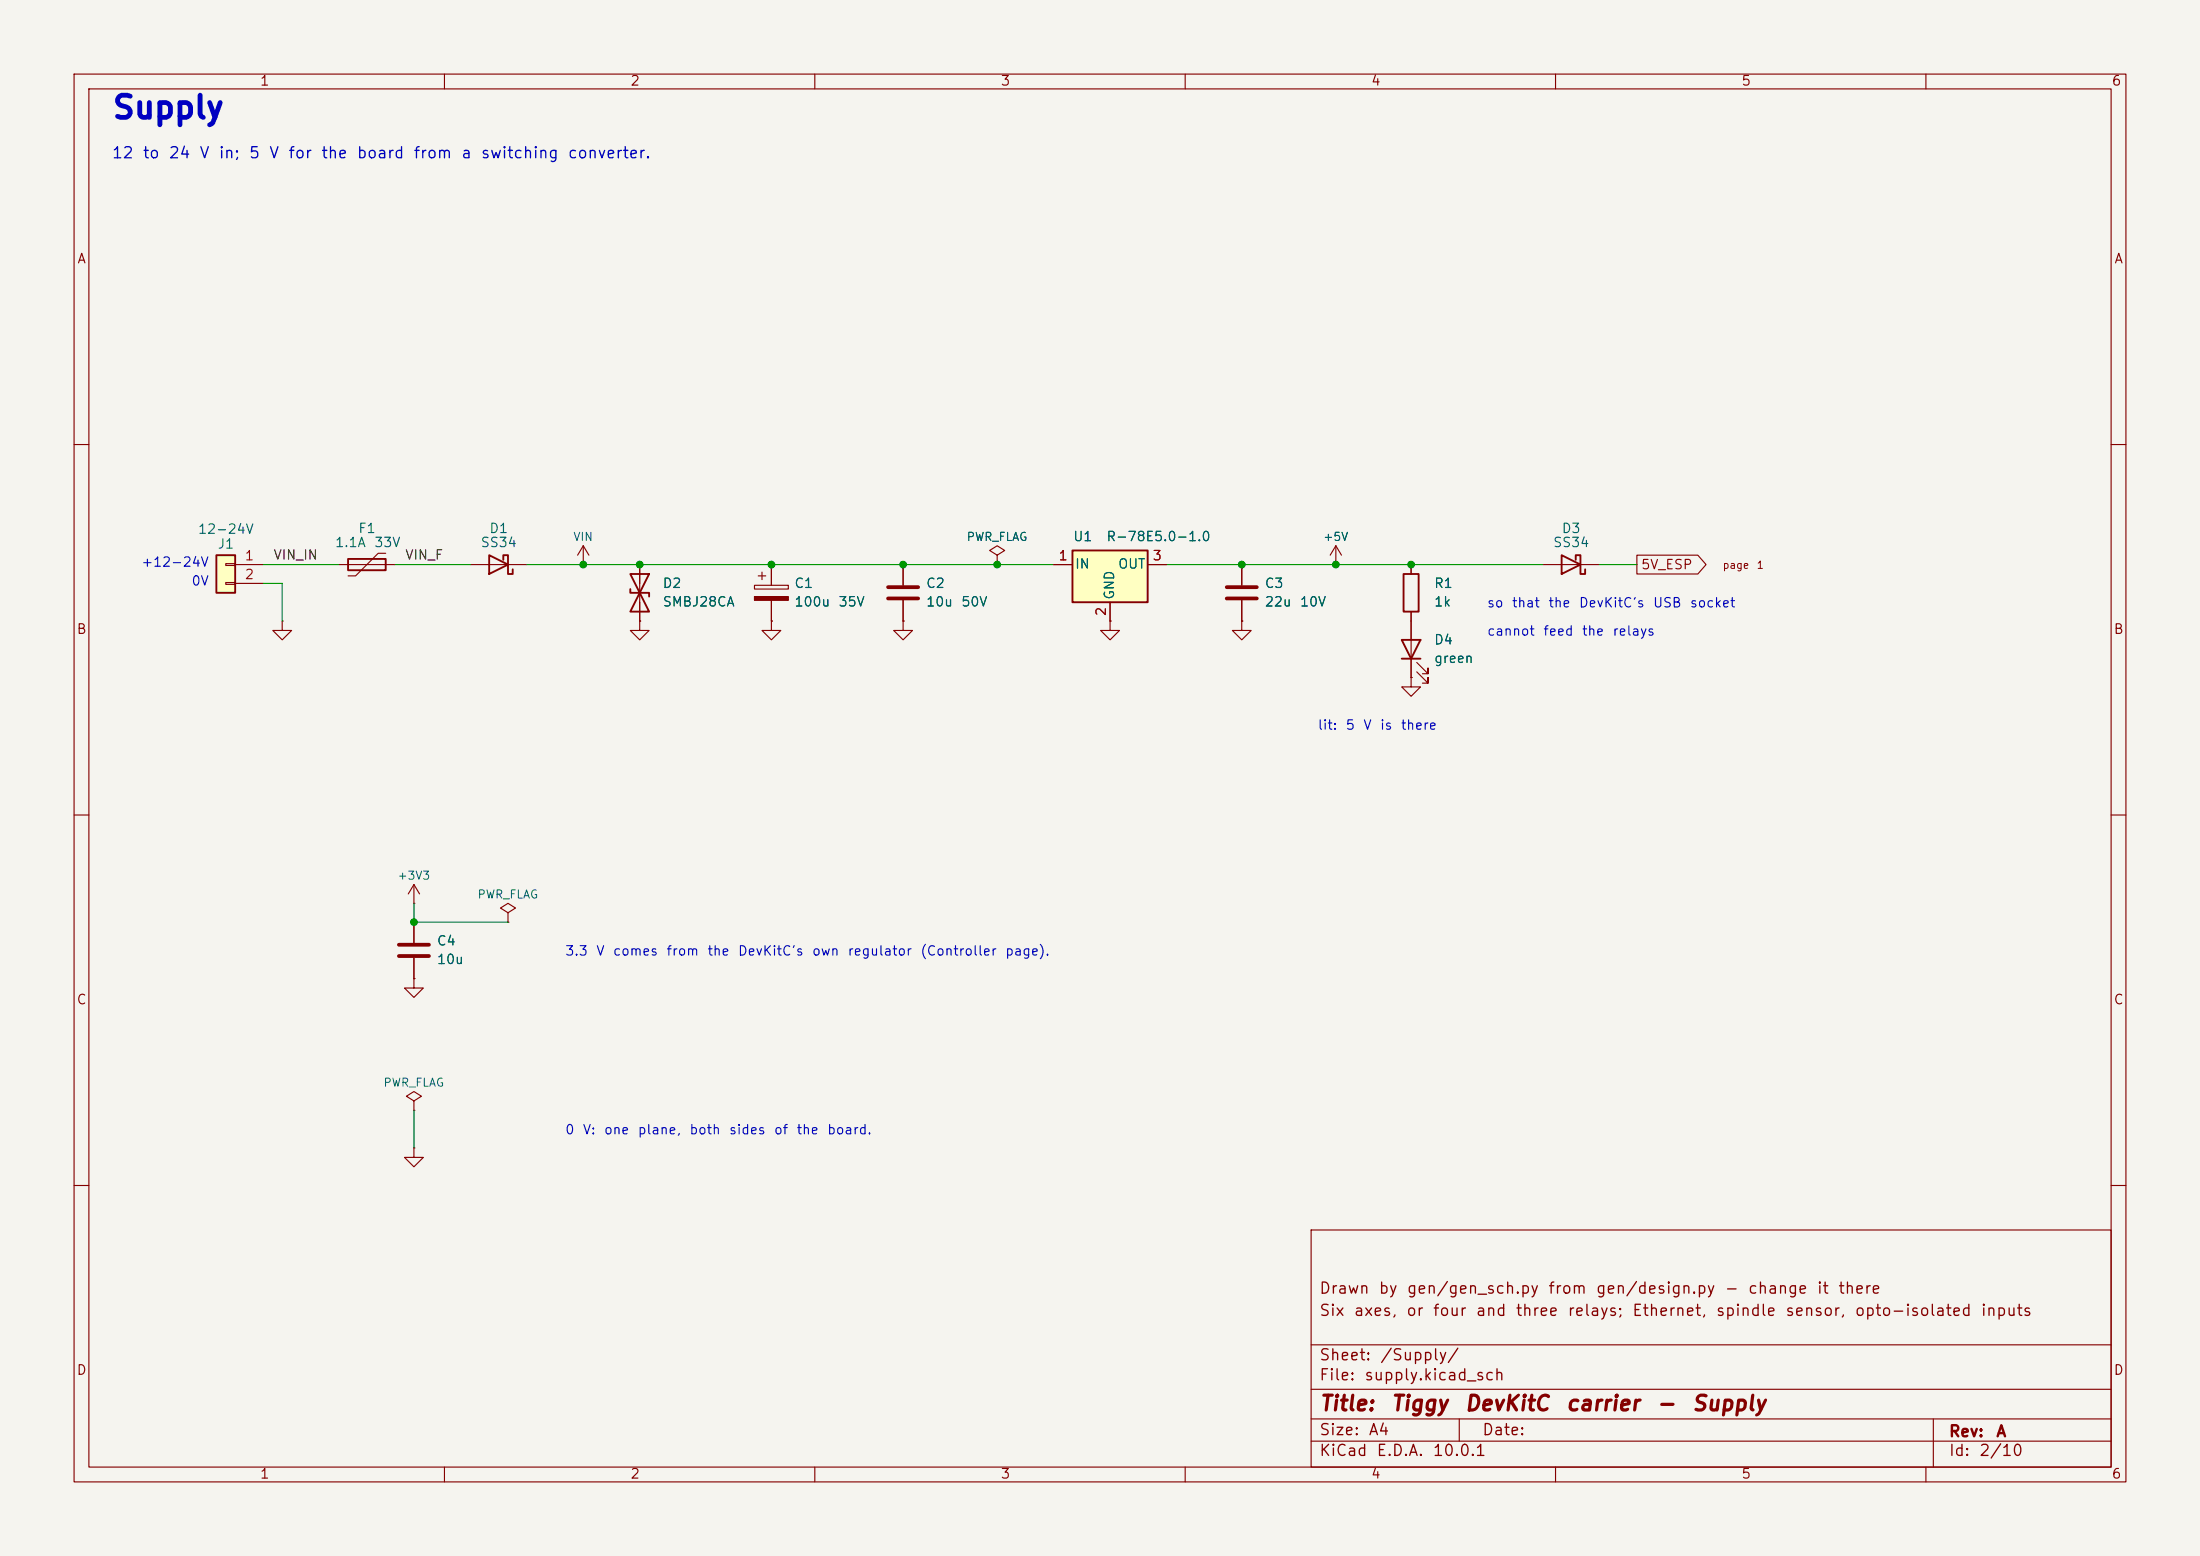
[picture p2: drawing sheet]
(kicad_sch
 (version 20260306)
 (generator "eeschema")
 (generator_version "10.0")
 (paper "A4")
 (title_block
  (title "Tiggy DevKitC carrier - Supply")
  (rev "A")
  (comment 1 "Six axes, or four and three relays; Ethernet, spindle sensor, opto-isolated inputs")
  (comment 2 "Drawn by gen/gen_sch.py from gen/design.py - change it there"))
 (lib_symbols
  (symbol "Connector_Generic:Conn_01x02"
   (pin_names (offset 1.016) (hide yes)) (exclude_from_sim no) (in_bom yes) (on_board yes)
   (in_pos_files yes)
   (duplicate_pin_numbers_are_jumpers no)
   (property "Reference" "J" (at 0 2.54 0) (show_name no) (do_not_autoplace no) (effects (font (size 1.27 1.27))))
   (property "Value" "Conn_01x02" (at 0 -5.08 0) (show_name no) (do_not_autoplace no) (effects (font (size 1.27 1.27))))
   (property "Footprint" "" (at 0 0 0) (show_name no) (do_not_autoplace no) (hide yes) (effects (font (size 1.27 1.27))))
   (property "Datasheet" "" (at 0 0 0) (show_name no) (do_not_autoplace no) (hide yes) (effects (font (size 1.27 1.27))))
   (property "Description" "Generic connector, single row, 01x02, script generated (kicad-library-utils/schlib/autogen/connector/)" (at 0 0 0) (show_name no) (do_not_autoplace no) (hide yes) (effects (font (size 1.27 1.27))))
   (symbol "Conn_01x02_1_1"
    (rectangle (start -1.27 1.27) (end 1.27 -3.81) (stroke (width 0.254) (type default)) (fill (type background)))
    (rectangle (start -1.27 0.127) (end 0 -0.127) (stroke (width 0.1524) (type default)) (fill (type none)))
    (rectangle (start -1.27 -2.413) (end 0 -2.667) (stroke (width 0.1524) (type default)) (fill (type none)))
    (pin passive line (at -5.08 0 0) (length 3.81) (name "Pin_1" (effects (font (size 1.27 1.27)))) (number "1" (effects (font (size 1.27 1.27)))))
    (pin passive line (at -5.08 -2.54 0) (length 3.81) (name "Pin_2" (effects (font (size 1.27 1.27)))) (number "2" (effects (font (size 1.27 1.27))))))
   (embedded_fonts no))
  (symbol "Converter_DCDC:R-78E5.0-1.0"
   (pin_names (offset 0.254)) (exclude_from_sim no) (in_bom yes) (on_board yes)
   (in_pos_files yes)
   (duplicate_pin_numbers_are_jumpers no)
   (property "Reference" "U" (at -3.81 3.175 0) (show_name no) (do_not_autoplace no) (effects (font (size 1.27 1.27))))
   (property "Value" "R-78E5.0-1.0" (at 0 3.175 0) (show_name no) (do_not_autoplace no) (effects (font (size 1.27 1.27)) (justify left)))
   (property "Footprint" "Converter_DCDC:Converter_DCDC_RECOM_R-78E-0.5_THT" (at 1.27 -6.35 0) (show_name no) (do_not_autoplace no) (hide yes) (effects (font (size 1.27 1.27) (italic yes)) (justify left)))
   (property "Datasheet" "https://www.recom-power.com/pdf/Innoline/R-78Exx-1.0.pdf" (at 0 0 0) (show_name no) (do_not_autoplace no) (hide yes) (effects (font (size 1.27 1.27))))
   (property "Description" "1A Step-Down DC/DC-Regulator, 7-28V input, 5V fixed Output Voltage, LM78xx replacement, -40°C to +85°C, SIP3" (at 0 0 0) (show_name no) (do_not_autoplace no) (hide yes) (effects (font (size 1.27 1.27))))
   (symbol "R-78E5.0-1.0_0_1"
    (rectangle (start -5.08 1.905) (end 5.08 -5.08) (stroke (width 0.254) (type default)) (fill (type background))))
   (symbol "R-78E5.0-1.0_1_1"
    (pin power_in line (at -7.62 0 0) (length 2.54) (name "IN" (effects (font (size 1.27 1.27)))) (number "1" (effects (font (size 1.27 1.27)))))
    (pin power_in line (at 0 -7.62 90) (length 2.54) (name "GND" (effects (font (size 1.27 1.27)))) (number "2" (effects (font (size 1.27 1.27)))))
    (pin power_out line (at 7.62 0 180) (length 2.54) (name "OUT" (effects (font (size 1.27 1.27)))) (number "3" (effects (font (size 1.27 1.27))))))
   (embedded_fonts no))
  (symbol "Device:C"
   (pin_numbers (hide yes))
   (pin_names (offset 0.254)) (exclude_from_sim no) (in_bom yes) (on_board yes)
   (in_pos_files yes)
   (duplicate_pin_numbers_are_jumpers no)
   (property "Reference" "C" (at 0.635 2.54 0) (show_name no) (do_not_autoplace no) (effects (font (size 1.27 1.27)) (justify left)))
   (property "Value" "C" (at 0.635 -2.54 0) (show_name no) (do_not_autoplace no) (effects (font (size 1.27 1.27)) (justify left)))
   (property "Footprint" "" (at 0.9652 -3.81 0) (show_name no) (do_not_autoplace no) (hide yes) (effects (font (size 1.27 1.27))))
   (property "Datasheet" "" (at 0 0 0) (show_name no) (do_not_autoplace no) (hide yes) (effects (font (size 1.27 1.27))))
   (property "Description" "Unpolarized capacitor" (at 0 0 0) (show_name no) (do_not_autoplace no) (hide yes) (effects (font (size 1.27 1.27))))
   (symbol "C_0_1"
    (polyline (pts (xy -2.032 0.762) (xy 2.032 0.762)) (stroke (width 0.508) (type default)) (fill (type none)))
    (polyline (pts (xy -2.032 -0.762) (xy 2.032 -0.762)) (stroke (width 0.508) (type default)) (fill (type none))))
   (symbol "C_1_1"
    (pin passive line (at 0 3.81 270) (length 2.794) (name "" (effects (font (size 1.27 1.27)))) (number "1" (effects (font (size 1.27 1.27)))))
    (pin passive line (at 0 -3.81 90) (length 2.794) (name "" (effects (font (size 1.27 1.27)))) (number "2" (effects (font (size 1.27 1.27))))))
   (embedded_fonts no))
  (symbol "Device:C_Polarized"
   (pin_numbers (hide yes))
   (pin_names (offset 0.254)) (exclude_from_sim no) (in_bom yes) (on_board yes)
   (in_pos_files yes)
   (duplicate_pin_numbers_are_jumpers no)
   (property "Reference" "C" (at 0.635 2.54 0) (show_name no) (do_not_autoplace no) (effects (font (size 1.27 1.27)) (justify left)))
   (property "Value" "C_Polarized" (at 0.635 -2.54 0) (show_name no) (do_not_autoplace no) (effects (font (size 1.27 1.27)) (justify left)))
   (property "Footprint" "" (at 0.9652 -3.81 0) (show_name no) (do_not_autoplace no) (hide yes) (effects (font (size 1.27 1.27))))
   (property "Datasheet" "" (at 0 0 0) (show_name no) (do_not_autoplace no) (hide yes) (effects (font (size 1.27 1.27))))
   (property "Description" "Polarized capacitor" (at 0 0 0) (show_name no) (do_not_autoplace no) (hide yes) (effects (font (size 1.27 1.27))))
   (symbol "C_Polarized_0_1"
    (rectangle (start -2.286 0.508) (end 2.286 1.016) (stroke (width 0) (type default)) (fill (type none)))
    (polyline (pts (xy -1.778 2.286) (xy -0.762 2.286)) (stroke (width 0) (type default)) (fill (type none)))
    (polyline (pts (xy -1.27 2.794) (xy -1.27 1.778)) (stroke (width 0) (type default)) (fill (type none)))
    (rectangle (start 2.286 -0.508) (end -2.286 -1.016) (stroke (width 0) (type default)) (fill (type outline))))
   (symbol "C_Polarized_1_1"
    (pin passive line (at 0 3.81 270) (length 2.794) (name "" (effects (font (size 1.27 1.27)))) (number "1" (effects (font (size 1.27 1.27)))))
    (pin passive line (at 0 -3.81 90) (length 2.794) (name "" (effects (font (size 1.27 1.27)))) (number "2" (effects (font (size 1.27 1.27))))))
   (embedded_fonts no))
  (symbol "Device:D_TVS"
   (pin_numbers (hide yes))
   (pin_names (offset 1.016) (hide yes)) (exclude_from_sim no) (in_bom yes) (on_board yes)
   (in_pos_files yes)
   (duplicate_pin_numbers_are_jumpers no)
   (property "Reference" "D" (at 0 2.54 0) (show_name no) (do_not_autoplace no) (effects (font (size 1.27 1.27))))
   (property "Value" "D_TVS" (at 0 -2.54 0) (show_name no) (do_not_autoplace no) (effects (font (size 1.27 1.27))))
   (property "Footprint" "" (at 0 0 0) (show_name no) (do_not_autoplace no) (hide yes) (effects (font (size 1.27 1.27))))
   (property "Datasheet" "" (at 0 0 0) (show_name no) (do_not_autoplace no) (hide yes) (effects (font (size 1.27 1.27))))
   (property "Description" "Bidirectional transient-voltage-suppression diode" (at 0 0 0) (show_name no) (do_not_autoplace no) (hide yes) (effects (font (size 1.27 1.27))))
   (symbol "D_TVS_0_1"
    (polyline (pts (xy -2.54 1.27) (xy -2.54 -1.27) (xy 2.54 1.27) (xy 2.54 -1.27) (xy -2.54 1.27)) (stroke (width 0.254) (type default)) (fill (type none)))
    (polyline (pts (xy 0.508 1.27) (xy 0 1.27) (xy 0 -1.27) (xy -0.508 -1.27)) (stroke (width 0.254) (type default)) (fill (type none)))
    (polyline (pts (xy 1.27 0) (xy -1.27 0)) (stroke (width 0) (type default)) (fill (type none))))
   (symbol "D_TVS_1_1"
    (pin passive line (at -3.81 0 0) (length 2.54) (name "A1" (effects (font (size 1.27 1.27)))) (number "1" (effects (font (size 1.27 1.27)))))
    (pin passive line (at 3.81 0 180) (length 2.54) (name "A2" (effects (font (size 1.27 1.27)))) (number "2" (effects (font (size 1.27 1.27))))))
   (embedded_fonts no))
  (symbol "Device:LED"
   (pin_numbers (hide yes))
   (pin_names (offset 1.016) (hide yes)) (exclude_from_sim no) (in_bom yes) (on_board yes)
   (in_pos_files yes)
   (duplicate_pin_numbers_are_jumpers no)
   (property "Reference" "D" (at 0 2.54 0) (show_name no) (do_not_autoplace no) (effects (font (size 1.27 1.27))))
   (property "Value" "LED" (at 0 -2.54 0) (show_name no) (do_not_autoplace no) (effects (font (size 1.27 1.27))))
   (property "Footprint" "" (at 0 0 0) (show_name no) (do_not_autoplace no) (hide yes) (effects (font (size 1.27 1.27))))
   (property "Datasheet" "" (at 0 0 0) (show_name no) (do_not_autoplace no) (hide yes) (effects (font (size 1.27 1.27))))
   (property "Description" "Light emitting diode" (at 0 0 0) (show_name no) (do_not_autoplace no) (hide yes) (effects (font (size 1.27 1.27))))
   (property "Sim.Pins" "1=K 2=A" (at 0 0 0) (show_name no) (do_not_autoplace no) (hide yes) (effects (font (size 1.27 1.27))))
   (symbol "LED_0_1"
    (polyline (pts (xy -3.048 -0.762) (xy -4.572 -2.286) (xy -3.81 -2.286) (xy -4.572 -2.286) (xy -4.572 -1.524)) (stroke (width 0) (type default)) (fill (type none)))
    (polyline (pts (xy -1.778 -0.762) (xy -3.302 -2.286) (xy -2.54 -2.286) (xy -3.302 -2.286) (xy -3.302 -1.524)) (stroke (width 0) (type default)) (fill (type none)))
    (polyline (pts (xy -1.27 0) (xy 1.27 0)) (stroke (width 0) (type default)) (fill (type none)))
    (polyline (pts (xy -1.27 -1.27) (xy -1.27 1.27)) (stroke (width 0.254) (type default)) (fill (type none)))
    (polyline (pts (xy 1.27 -1.27) (xy 1.27 1.27) (xy -1.27 0) (xy 1.27 -1.27)) (stroke (width 0.254) (type default)) (fill (type none))))
   (symbol "LED_1_1"
    (pin passive line (at -3.81 0 0) (length 2.54) (name "K" (effects (font (size 1.27 1.27)))) (number "1" (effects (font (size 1.27 1.27)))))
    (pin passive line (at 3.81 0 180) (length 2.54) (name "A" (effects (font (size 1.27 1.27)))) (number "2" (effects (font (size 1.27 1.27))))))
   (embedded_fonts no))
  (symbol "Device:Polyfuse"
   (pin_numbers (hide yes))
   (pin_names (offset 0)) (exclude_from_sim no) (in_bom yes) (on_board yes)
   (in_pos_files yes)
   (duplicate_pin_numbers_are_jumpers no)
   (property "Reference" "F" (at -2.54 0 90) (show_name no) (do_not_autoplace no) (effects (font (size 1.27 1.27))))
   (property "Value" "Polyfuse" (at 2.54 0 90) (show_name no) (do_not_autoplace no) (effects (font (size 1.27 1.27))))
   (property "Footprint" "" (at 1.27 -5.08 0) (show_name no) (do_not_autoplace no) (hide yes) (effects (font (size 1.27 1.27)) (justify left)))
   (property "Datasheet" "" (at 0 0 0) (show_name no) (do_not_autoplace no) (hide yes) (effects (font (size 1.27 1.27))))
   (property "Description" "Resettable fuse, polymeric positive temperature coefficient" (at 0 0 0) (show_name no) (do_not_autoplace no) (hide yes) (effects (font (size 1.27 1.27))))
   (symbol "Polyfuse_0_1"
    (polyline (pts (xy -1.524 2.54) (xy -1.524 1.524) (xy 1.524 -1.524) (xy 1.524 -2.54)) (stroke (width 0) (type default)) (fill (type none)))
    (rectangle (start -0.762 2.54) (end 0.762 -2.54) (stroke (width 0.254) (type default)) (fill (type none)))
    (polyline (pts (xy 0 2.54) (xy 0 -2.54)) (stroke (width 0) (type default)) (fill (type none))))
   (symbol "Polyfuse_1_1"
    (pin passive line (at 0 3.81 270) (length 1.27) (name "" (effects (font (size 1.27 1.27)))) (number "1" (effects (font (size 1.27 1.27)))))
    (pin passive line (at 0 -3.81 90) (length 1.27) (name "" (effects (font (size 1.27 1.27)))) (number "2" (effects (font (size 1.27 1.27))))))
   (embedded_fonts no))
  (symbol "Device:R"
   (pin_numbers (hide yes))
   (pin_names (offset 0)) (exclude_from_sim no) (in_bom yes) (on_board yes)
   (in_pos_files yes)
   (duplicate_pin_numbers_are_jumpers no)
   (property "Reference" "R" (at 2.032 0 90) (show_name no) (do_not_autoplace no) (effects (font (size 1.27 1.27))))
   (property "Value" "R" (at 0 0 90) (show_name no) (do_not_autoplace no) (effects (font (size 1.27 1.27))))
   (property "Footprint" "" (at -1.778 0 90) (show_name no) (do_not_autoplace no) (hide yes) (effects (font (size 1.27 1.27))))
   (property "Datasheet" "" (at 0 0 0) (show_name no) (do_not_autoplace no) (hide yes) (effects (font (size 1.27 1.27))))
   (property "Description" "Resistor" (at 0 0 0) (show_name no) (do_not_autoplace no) (hide yes) (effects (font (size 1.27 1.27))))
   (symbol "R_0_1"
    (rectangle (start -1.016 -2.54) (end 1.016 2.54) (stroke (width 0.254) (type default)) (fill (type none))))
   (symbol "R_1_1"
    (pin passive line (at 0 3.81 270) (length 1.27) (name "" (effects (font (size 1.27 1.27)))) (number "1" (effects (font (size 1.27 1.27)))))
    (pin passive line (at 0 -3.81 90) (length 1.27) (name "" (effects (font (size 1.27 1.27)))) (number "2" (effects (font (size 1.27 1.27))))))
   (embedded_fonts no))
  (symbol "Diode:SS34"
   (pin_numbers (hide yes))
   (pin_names (offset 1.016) (hide yes)) (exclude_from_sim no) (in_bom yes) (on_board yes)
   (in_pos_files yes)
   (duplicate_pin_numbers_are_jumpers no)
   (property "Reference" "D" (at 0 2.54 0) (show_name no) (do_not_autoplace no) (effects (font (size 1.27 1.27))))
   (property "Value" "SS34" (at 0 -2.54 0) (show_name no) (do_not_autoplace no) (effects (font (size 1.27 1.27))))
   (property "Footprint" "Diode_SMD:D_SMA" (at 0 -4.445 0) (show_name no) (do_not_autoplace no) (hide yes) (effects (font (size 1.27 1.27))))
   (property "Datasheet" "https://www.vishay.com/docs/88751/ss32.pdf" (at 0 0 0) (show_name no) (do_not_autoplace no) (hide yes) (effects (font (size 1.27 1.27))))
   (property "Description" "40V 3A Schottky Diode, SMA" (at 0 0 0) (show_name no) (do_not_autoplace no) (hide yes) (effects (font (size 1.27 1.27))))
   (symbol "SS34_0_1"
    (polyline (pts (xy -1.905 0.635) (xy -1.905 1.27) (xy -1.27 1.27) (xy -1.27 -1.27) (xy -0.635 -1.27) (xy -0.635 -0.635)) (stroke (width 0.254) (type default)) (fill (type none)))
    (polyline (pts (xy 1.27 1.27) (xy 1.27 -1.27) (xy -1.27 0) (xy 1.27 1.27)) (stroke (width 0.254) (type default)) (fill (type none)))
    (polyline (pts (xy 1.27 0) (xy -1.27 0)) (stroke (width 0) (type default)) (fill (type none))))
   (symbol "SS34_1_1"
    (pin passive line (at -3.81 0 0) (length 2.54) (name "K" (effects (font (size 1.27 1.27)))) (number "1" (effects (font (size 1.27 1.27)))))
    (pin passive line (at 3.81 0 180) (length 2.54) (name "A" (effects (font (size 1.27 1.27)))) (number "2" (effects (font (size 1.27 1.27))))))
   (embedded_fonts no))
  (symbol "power:+3V3"
   (power global)
   (pin_numbers (hide yes))
   (pin_names (offset 0) (hide yes)) (exclude_from_sim no) (in_bom yes) (on_board yes)
   (in_pos_files yes)
   (duplicate_pin_numbers_are_jumpers no)
   (property "Reference" "#PWR" (at 0 -3.81 0) (show_name no) (do_not_autoplace no) (hide yes) (effects (font (size 1.27 1.27))))
   (property "Value" "+3V3" (at 0 3.556 0) (show_name no) (do_not_autoplace no) (effects (font (size 1.27 1.27))))
   (property "Footprint" "" (at 0 0 0) (show_name no) (do_not_autoplace no) (hide yes) (effects (font (size 1.27 1.27))))
   (property "Datasheet" "" (at 0 0 0) (show_name no) (do_not_autoplace no) (hide yes) (effects (font (size 1.27 1.27))))
   (property "Description" "Power symbol creates a global label with name \"+3V3\"" (at 0 0 0) (show_name no) (do_not_autoplace no) (hide yes) (effects (font (size 1.27 1.27))))
   (symbol "+3V3_0_1"
    (polyline (pts (xy -0.762 1.27) (xy 0 2.54)) (stroke (width 0) (type default)) (fill (type none)))
    (polyline (pts (xy 0 2.54) (xy 0.762 1.27)) (stroke (width 0) (type default)) (fill (type none)))
    (polyline (pts (xy 0 0) (xy 0 2.54)) (stroke (width 0) (type default)) (fill (type none))))
   (symbol "+3V3_1_1"
    (pin power_in line (at 0 0 90) (length 0) (name "" (effects (font (size 1.27 1.27)))) (number "1" (effects (font (size 1.27 1.27))))))
   (embedded_fonts no))
  (symbol "power:+5V"
   (power global)
   (pin_numbers (hide yes))
   (pin_names (offset 0) (hide yes)) (exclude_from_sim no) (in_bom yes) (on_board yes)
   (in_pos_files yes)
   (duplicate_pin_numbers_are_jumpers no)
   (property "Reference" "#PWR" (at 0 -3.81 0) (show_name no) (do_not_autoplace no) (hide yes) (effects (font (size 1.27 1.27))))
   (property "Value" "+5V" (at 0 3.556 0) (show_name no) (do_not_autoplace no) (effects (font (size 1.27 1.27))))
   (property "Footprint" "" (at 0 0 0) (show_name no) (do_not_autoplace no) (hide yes) (effects (font (size 1.27 1.27))))
   (property "Datasheet" "" (at 0 0 0) (show_name no) (do_not_autoplace no) (hide yes) (effects (font (size 1.27 1.27))))
   (property "Description" "Power symbol creates a global label with name \"+5V\"" (at 0 0 0) (show_name no) (do_not_autoplace no) (hide yes) (effects (font (size 1.27 1.27))))
   (symbol "+5V_0_1"
    (polyline (pts (xy -0.762 1.27) (xy 0 2.54)) (stroke (width 0) (type default)) (fill (type none)))
    (polyline (pts (xy 0 2.54) (xy 0.762 1.27)) (stroke (width 0) (type default)) (fill (type none)))
    (polyline (pts (xy 0 0) (xy 0 2.54)) (stroke (width 0) (type default)) (fill (type none))))
   (symbol "+5V_1_1"
    (pin power_in line (at 0 0 90) (length 0) (name "" (effects (font (size 1.27 1.27)))) (number "1" (effects (font (size 1.27 1.27))))))
   (embedded_fonts no))
  (symbol "power:GND"
   (power global)
   (pin_numbers (hide yes))
   (pin_names (offset 0) (hide yes)) (exclude_from_sim no) (in_bom yes) (on_board yes)
   (in_pos_files yes)
   (duplicate_pin_numbers_are_jumpers no)
   (property "Reference" "#PWR" (at 0 -6.35 0) (show_name no) (do_not_autoplace no) (hide yes) (effects (font (size 1.27 1.27))))
   (property "Value" "GND" (at 0 -3.81 0) (show_name no) (do_not_autoplace no) (effects (font (size 1.27 1.27))))
   (property "Footprint" "" (at 0 0 0) (show_name no) (do_not_autoplace no) (hide yes) (effects (font (size 1.27 1.27))))
   (property "Datasheet" "" (at 0 0 0) (show_name no) (do_not_autoplace no) (hide yes) (effects (font (size 1.27 1.27))))
   (property "Description" "Power symbol creates a global label with name \"GND\" , ground" (at 0 0 0) (show_name no) (do_not_autoplace no) (hide yes) (effects (font (size 1.27 1.27))))
   (symbol "GND_0_1"
    (polyline (pts (xy 0 0) (xy 0 -1.27) (xy 1.27 -1.27) (xy 0 -2.54) (xy -1.27 -1.27) (xy 0 -1.27)) (stroke (width 0) (type default)) (fill (type none))))
   (symbol "GND_1_1"
    (pin power_in line (at 0 0 270) (length 0) (name "" (effects (font (size 1.27 1.27)))) (number "1" (effects (font (size 1.27 1.27))))))
   (embedded_fonts no))
  (symbol "power:PWR_FLAG"
   (power global)
   (pin_numbers (hide yes))
   (pin_names (offset 0) (hide yes)) (exclude_from_sim no) (in_bom yes) (on_board yes)
   (in_pos_files yes)
   (duplicate_pin_numbers_are_jumpers no)
   (property "Reference" "#FLG" (at 0 1.905 0) (show_name no) (do_not_autoplace no) (hide yes) (effects (font (size 1.27 1.27))))
   (property "Value" "PWR_FLAG" (at 0 3.81 0) (show_name no) (do_not_autoplace no) (effects (font (size 1.27 1.27))))
   (property "Footprint" "" (at 0 0 0) (show_name no) (do_not_autoplace no) (hide yes) (effects (font (size 1.27 1.27))))
   (property "Datasheet" "" (at 0 0 0) (show_name no) (do_not_autoplace no) (hide yes) (effects (font (size 1.27 1.27))))
   (property "Description" "Special symbol for telling ERC where power comes from" (at 0 0 0) (show_name no) (do_not_autoplace no) (hide yes) (effects (font (size 1.27 1.27))))
   (symbol "PWR_FLAG_0_0"
    (pin power_out line (at 0 0 90) (length 0) (name "" (effects (font (size 1.27 1.27)))) (number "1" (effects (font (size 1.27 1.27))))))
   (symbol "PWR_FLAG_0_1"
    (polyline (pts (xy 0 0) (xy 0 1.27) (xy -1.016 1.905) (xy 0 2.54) (xy 1.016 1.905) (xy 0 1.27)) (stroke (width 0) (type default)) (fill (type none))))
   (embedded_fonts no))
  (symbol "tiggy:VIN"
   (power global)
   (pin_numbers (hide yes))
   (pin_names (offset 0) (hide yes)) (exclude_from_sim no) (in_bom yes) (on_board yes)
   (in_pos_files yes)
   (duplicate_pin_numbers_are_jumpers no)
   (property "Reference" "#PWR" (at 0 -3.81 0) (show_name no) (do_not_autoplace no) (hide yes) (effects (font (size 1.27 1.27))))
   (property "Value" "VIN" (at 0 3.556 0) (show_name no) (do_not_autoplace no) (effects (font (size 1.27 1.27))))
   (property "Footprint" "" (at 0 0 0) (show_name no) (do_not_autoplace no) (hide yes) (effects (font (size 1.27 1.27))))
   (property "Datasheet" "" (at 0 0 0) (show_name no) (do_not_autoplace no) (hide yes) (effects (font (size 1.27 1.27))))
   (property "Description" "Supply symbol: joins everything on the net VIN" (at 0 0 0) (show_name no) (do_not_autoplace no) (hide yes) (effects (font (size 1.27 1.27))))
   (symbol "VIN_0_1"
    (polyline (pts (xy -0.762 1.27) (xy 0 2.54)) (stroke (width 0) (type default)) (fill (type none)))
    (polyline (pts (xy 0 2.54) (xy 0.762 1.27)) (stroke (width 0) (type default)) (fill (type none)))
    (polyline (pts (xy 0 0) (xy 0 2.54)) (stroke (width 0) (type default)) (fill (type none))))
   (symbol "VIN_1_1"
    (pin power_in line (at 0 0 90) (length 0) (name "" (effects (font (size 1.27 1.27)))) (number "1" (effects (font (size 1.27 1.27))))))
   (embedded_fonts no)))
 (symbol
  (lib_id "Connector_Generic:Conn_01x02")
  (at 30.48 76.2 0)
  (mirror y)
  (unit 1)
  (body_style 1)
  (exclude_from_sim no)
  (in_bom yes)
  (on_board yes)
  (in_pos_files yes)
  (dnp no)
  (property "Reference" "J1" (at 30.48 73.5 0) (effects (font (size 1.27 1.27))))
  (property "Value" "12-24V" (at 30.48 71.5 0) (effects (font (size 1.27 1.27))))
  (property "Footprint" "Connector_Phoenix_MSTB:PhoenixContact_MSTBA_2,5_2-G-5,08_1x02_P5.08mm_Horizontal" (at 30.48 76.2 0) (hide yes) (effects (font (size 1.27 1.27))))
  (property "Datasheet" "" (at 30.48 76.2 0) (hide yes) (effects (font (size 1.27 1.27))))
  (property "Description" "" (at 30.48 76.2 0) (hide yes) (effects (font (size 1.27 1.27))))
  (pin "1")
  (pin "2"))
 (text "+12-24V"
  (exclude_from_sim no)
  (at 28.26 76.2 0)
  (effects (font (size 1.27 1.27)) (justify right)))
 (text "0V"
  (exclude_from_sim no)
  (at 28.26 78.74 0)
  (effects (font (size 1.27 1.27)) (justify right)))
 (symbol
  (lib_id "Device:Polyfuse")
  (at 49.53 76.2 90)
  (unit 1)
  (body_style 1)
  (exclude_from_sim no)
  (in_bom yes)
  (on_board yes)
  (in_pos_files yes)
  (dnp no)
  (property "Reference" "F1" (at 49.53 71.4 90) (effects (font (size 1.27 1.27))))
  (property "Value" "1.1A 33V" (at 49.53 73.3 90) (effects (font (size 1.27 1.27))))
  (property "Footprint" "Fuse:Fuse_1812_4532Metric" (at 49.53 76.2 0) (hide yes) (effects (font (size 1.27 1.27))))
  (property "Datasheet" "" (at 49.53 76.2 0) (hide yes) (effects (font (size 1.27 1.27))))
  (property "Description" "" (at 49.53 76.2 0) (hide yes) (effects (font (size 1.27 1.27))))
  (pin "1")
  (pin "2"))
 (label "VIN_IN"
  (at 36.83 76.2 0)
  (effects (font (size 1.27 1.27)) (justify left bottom)))
 (symbol
  (lib_id "Diode:SS34")
  (at 67.31 76.2 180)
  (unit 1)
  (body_style 1)
  (exclude_from_sim no)
  (in_bom yes)
  (on_board yes)
  (in_pos_files yes)
  (dnp no)
  (property "Reference" "D1" (at 67.31 71.4 0) (effects (font (size 1.27 1.27))))
  (property "Value" "SS34" (at 67.31 73.3 0) (effects (font (size 1.27 1.27))))
  (property "Footprint" "Diode_SMD:D_SMA" (at 67.31 76.2 0) (hide yes) (effects (font (size 1.27 1.27))))
  (property "Datasheet" "" (at 67.31 76.2 0) (hide yes) (effects (font (size 1.27 1.27))))
  (property "Description" "" (at 67.31 76.2 0) (hide yes) (effects (font (size 1.27 1.27))))
  (pin "1")
  (pin "2"))
 (label "VIN_F"
  (at 54.61 76.2 0)
  (effects (font (size 1.27 1.27)) (justify left bottom)))
 (symbol
  (lib_id "power:GND")
  (at 38.1 83.82 0)
  (unit 1)
  (body_style 1)
  (exclude_from_sim no)
  (in_bom yes)
  (on_board yes)
  (in_pos_files yes)
  (dnp no)
  (property "Reference" "#PWR201" (at 38.1 83.82 0) (hide yes) (effects (font (size 1.27 1.27))))
  (property "Value" "GND" (at 38.1 87.72 0) (hide yes) (effects (font (size 1.1 1.1))))
  (property "Footprint" "" (at 38.1 83.82 0) (hide yes) (effects (font (size 1.27 1.27))))
  (property "Datasheet" "" (at 38.1 83.82 0) (hide yes) (effects (font (size 1.27 1.27))))
  (property "Description" "" (at 38.1 83.82 0) (hide yes) (effects (font (size 1.27 1.27))))
  (pin "1"))
 (symbol
  (lib_id "Converter_DCDC:R-78E5.0-1.0")
  (at 149.86 76.2 0)
  (unit 1)
  (body_style 1)
  (exclude_from_sim no)
  (in_bom yes)
  (on_board yes)
  (in_pos_files yes)
  (dnp no)
  (property "Reference" "U1" (at 144.78 72.5 0) (effects (font (size 1.27 1.27)) (justify left)))
  (property "Value" "R-78E5.0-1.0" (at 149.26 72.5 0) (effects (font (size 1.27 1.27)) (justify left)))
  (property "Footprint" "Converter_DCDC:Converter_DCDC_RECOM_R-78E-0.5_THT" (at 149.86 76.2 0) (hide yes) (effects (font (size 1.27 1.27))))
  (property "Datasheet" "" (at 149.86 76.2 0) (hide yes) (effects (font (size 1.27 1.27))))
  (property "Description" "" (at 149.86 76.2 0) (hide yes) (effects (font (size 1.27 1.27))))
  (pin "1")
  (pin "2")
  (pin "3"))
 (symbol
  (lib_id "tiggy:VIN")
  (at 78.74 76.2 0)
  (unit 1)
  (body_style 1)
  (exclude_from_sim no)
  (in_bom yes)
  (on_board yes)
  (in_pos_files yes)
  (dnp no)
  (property "Reference" "#PWR202" (at 78.74 76.2 0) (hide yes) (effects (font (size 1.27 1.27))))
  (property "Value" "VIN" (at 78.74 72.5 0) (effects (font (size 1.1 1.1))))
  (property "Footprint" "" (at 78.74 76.2 0) (hide yes) (effects (font (size 1.27 1.27))))
  (property "Datasheet" "" (at 78.74 76.2 0) (hide yes) (effects (font (size 1.27 1.27))))
  (property "Description" "" (at 78.74 76.2 0) (hide yes) (effects (font (size 1.27 1.27))))
  (pin "1"))
 (symbol
  (lib_id "Device:D_TVS")
  (at 86.36 80.01 270)
  (unit 1)
  (body_style 1)
  (exclude_from_sim no)
  (in_bom yes)
  (on_board yes)
  (in_pos_files yes)
  (dnp no)
  (property "Reference" "D2" (at 89.36 78.81 90) (effects (font (size 1.27 1.27)) (justify left)))
  (property "Value" "SMBJ28CA" (at 89.36 81.31 90) (effects (font (size 1.27 1.27)) (justify left)))
  (property "Footprint" "Diode_SMD:D_SMB" (at 86.36 80.01 0) (hide yes) (effects (font (size 1.27 1.27))))
  (property "Datasheet" "" (at 86.36 80.01 0) (hide yes) (effects (font (size 1.27 1.27))))
  (property "Description" "" (at 86.36 80.01 0) (hide yes) (effects (font (size 1.27 1.27))))
  (pin "1")
  (pin "2"))
 (symbol
  (lib_id "power:GND")
  (at 86.36 83.82 0)
  (unit 1)
  (body_style 1)
  (exclude_from_sim no)
  (in_bom yes)
  (on_board yes)
  (in_pos_files yes)
  (dnp no)
  (property "Reference" "#PWR203" (at 86.36 83.82 0) (hide yes) (effects (font (size 1.27 1.27))))
  (property "Value" "GND" (at 86.36 87.72 0) (hide yes) (effects (font (size 1.1 1.1))))
  (property "Footprint" "" (at 86.36 83.82 0) (hide yes) (effects (font (size 1.27 1.27))))
  (property "Datasheet" "" (at 86.36 83.82 0) (hide yes) (effects (font (size 1.27 1.27))))
  (property "Description" "" (at 86.36 83.82 0) (hide yes) (effects (font (size 1.27 1.27))))
  (pin "1"))
 (symbol
  (lib_id "Device:C_Polarized")
  (at 104.14 80.01 0)
  (unit 1)
  (body_style 1)
  (exclude_from_sim no)
  (in_bom yes)
  (on_board yes)
  (in_pos_files yes)
  (dnp no)
  (property "Reference" "C1" (at 107.14 78.81 0) (effects (font (size 1.27 1.27)) (justify left)))
  (property "Value" "100u 35V" (at 107.14 81.31 0) (effects (font (size 1.27 1.27)) (justify left)))
  (property "Footprint" "Capacitor_THT:CP_Radial_D8.0mm_P3.50mm" (at 104.14 80.01 0) (hide yes) (effects (font (size 1.27 1.27))))
  (property "Datasheet" "" (at 104.14 80.01 0) (hide yes) (effects (font (size 1.27 1.27))))
  (property "Description" "" (at 104.14 80.01 0) (hide yes) (effects (font (size 1.27 1.27))))
  (pin "1")
  (pin "2"))
 (symbol
  (lib_id "power:GND")
  (at 104.14 83.82 0)
  (unit 1)
  (body_style 1)
  (exclude_from_sim no)
  (in_bom yes)
  (on_board yes)
  (in_pos_files yes)
  (dnp no)
  (property "Reference" "#PWR204" (at 104.14 83.82 0) (hide yes) (effects (font (size 1.27 1.27))))
  (property "Value" "GND" (at 104.14 87.72 0) (hide yes) (effects (font (size 1.1 1.1))))
  (property "Footprint" "" (at 104.14 83.82 0) (hide yes) (effects (font (size 1.27 1.27))))
  (property "Datasheet" "" (at 104.14 83.82 0) (hide yes) (effects (font (size 1.27 1.27))))
  (property "Description" "" (at 104.14 83.82 0) (hide yes) (effects (font (size 1.27 1.27))))
  (pin "1"))
 (symbol
  (lib_id "Device:C")
  (at 121.92 80.01 0)
  (unit 1)
  (body_style 1)
  (exclude_from_sim no)
  (in_bom yes)
  (on_board yes)
  (in_pos_files yes)
  (dnp no)
  (property "Reference" "C2" (at 124.92 78.81 0) (effects (font (size 1.27 1.27)) (justify left)))
  (property "Value" "10u 50V" (at 124.92 81.31 0) (effects (font (size 1.27 1.27)) (justify left)))
  (property "Footprint" "Capacitor_SMD:C_1206_3216Metric" (at 121.92 80.01 0) (hide yes) (effects (font (size 1.27 1.27))))
  (property "Datasheet" "" (at 121.92 80.01 0) (hide yes) (effects (font (size 1.27 1.27))))
  (property "Description" "" (at 121.92 80.01 0) (hide yes) (effects (font (size 1.27 1.27))))
  (pin "1")
  (pin "2"))
 (symbol
  (lib_id "power:GND")
  (at 121.92 83.82 0)
  (unit 1)
  (body_style 1)
  (exclude_from_sim no)
  (in_bom yes)
  (on_board yes)
  (in_pos_files yes)
  (dnp no)
  (property "Reference" "#PWR205" (at 121.92 83.82 0) (hide yes) (effects (font (size 1.27 1.27))))
  (property "Value" "GND" (at 121.92 87.72 0) (hide yes) (effects (font (size 1.1 1.1))))
  (property "Footprint" "" (at 121.92 83.82 0) (hide yes) (effects (font (size 1.27 1.27))))
  (property "Datasheet" "" (at 121.92 83.82 0) (hide yes) (effects (font (size 1.27 1.27))))
  (property "Description" "" (at 121.92 83.82 0) (hide yes) (effects (font (size 1.27 1.27))))
  (pin "1"))
 (symbol
  (lib_id "power:PWR_FLAG")
  (at 134.62 76.2 0)
  (unit 1)
  (body_style 1)
  (exclude_from_sim no)
  (in_bom yes)
  (on_board yes)
  (in_pos_files yes)
  (dnp no)
  (property "Reference" "#FLG206" (at 134.62 76.2 0) (hide yes) (effects (font (size 1.27 1.27))))
  (property "Value" "PWR_FLAG" (at 134.62 72.5 0) (effects (font (size 1.1 1.1))))
  (property "Footprint" "" (at 134.62 76.2 0) (hide yes) (effects (font (size 1.27 1.27))))
  (property "Datasheet" "" (at 134.62 76.2 0) (hide yes) (effects (font (size 1.27 1.27))))
  (property "Description" "" (at 134.62 76.2 0) (hide yes) (effects (font (size 1.27 1.27))))
  (pin "1"))
 (symbol
  (lib_id "power:GND")
  (at 149.86 83.82 0)
  (unit 1)
  (body_style 1)
  (exclude_from_sim no)
  (in_bom yes)
  (on_board yes)
  (in_pos_files yes)
  (dnp no)
  (property "Reference" "#PWR207" (at 149.86 83.82 0) (hide yes) (effects (font (size 1.27 1.27))))
  (property "Value" "GND" (at 149.86 87.72 0) (hide yes) (effects (font (size 1.1 1.1))))
  (property "Footprint" "" (at 149.86 83.82 0) (hide yes) (effects (font (size 1.27 1.27))))
  (property "Datasheet" "" (at 149.86 83.82 0) (hide yes) (effects (font (size 1.27 1.27))))
  (property "Description" "" (at 149.86 83.82 0) (hide yes) (effects (font (size 1.27 1.27))))
  (pin "1"))
 (symbol
  (lib_id "Diode:SS34")
  (at 212.09 76.2 180)
  (unit 1)
  (body_style 1)
  (exclude_from_sim no)
  (in_bom yes)
  (on_board yes)
  (in_pos_files yes)
  (dnp no)
  (property "Reference" "D3" (at 212.09 71.4 0) (effects (font (size 1.27 1.27))))
  (property "Value" "SS34" (at 212.09 73.3 0) (effects (font (size 1.27 1.27))))
  (property "Footprint" "Diode_SMD:D_SMA" (at 212.09 76.2 0) (hide yes) (effects (font (size 1.27 1.27))))
  (property "Datasheet" "" (at 212.09 76.2 0) (hide yes) (effects (font (size 1.27 1.27))))
  (property "Description" "" (at 212.09 76.2 0) (hide yes) (effects (font (size 1.27 1.27))))
  (pin "1")
  (pin "2"))
 (symbol
  (lib_id "Device:C")
  (at 167.64 80.01 0)
  (unit 1)
  (body_style 1)
  (exclude_from_sim no)
  (in_bom yes)
  (on_board yes)
  (in_pos_files yes)
  (dnp no)
  (property "Reference" "C3" (at 170.64 78.81 0) (effects (font (size 1.27 1.27)) (justify left)))
  (property "Value" "22u 10V" (at 170.64 81.31 0) (effects (font (size 1.27 1.27)) (justify left)))
  (property "Footprint" "Capacitor_SMD:C_1206_3216Metric" (at 167.64 80.01 0) (hide yes) (effects (font (size 1.27 1.27))))
  (property "Datasheet" "" (at 167.64 80.01 0) (hide yes) (effects (font (size 1.27 1.27))))
  (property "Description" "" (at 167.64 80.01 0) (hide yes) (effects (font (size 1.27 1.27))))
  (pin "1")
  (pin "2"))
 (symbol
  (lib_id "power:GND")
  (at 167.64 83.82 0)
  (unit 1)
  (body_style 1)
  (exclude_from_sim no)
  (in_bom yes)
  (on_board yes)
  (in_pos_files yes)
  (dnp no)
  (property "Reference" "#PWR208" (at 167.64 83.82 0) (hide yes) (effects (font (size 1.27 1.27))))
  (property "Value" "GND" (at 167.64 87.72 0) (hide yes) (effects (font (size 1.1 1.1))))
  (property "Footprint" "" (at 167.64 83.82 0) (hide yes) (effects (font (size 1.27 1.27))))
  (property "Datasheet" "" (at 167.64 83.82 0) (hide yes) (effects (font (size 1.27 1.27))))
  (property "Description" "" (at 167.64 83.82 0) (hide yes) (effects (font (size 1.27 1.27))))
  (pin "1"))
 (symbol
  (lib_id "power:+5V")
  (at 180.34 76.2 0)
  (unit 1)
  (body_style 1)
  (exclude_from_sim no)
  (in_bom yes)
  (on_board yes)
  (in_pos_files yes)
  (dnp no)
  (property "Reference" "#PWR209" (at 180.34 76.2 0) (hide yes) (effects (font (size 1.27 1.27))))
  (property "Value" "+5V" (at 180.34 72.5 0) (effects (font (size 1.1 1.1))))
  (property "Footprint" "" (at 180.34 76.2 0) (hide yes) (effects (font (size 1.27 1.27))))
  (property "Datasheet" "" (at 180.34 76.2 0) (hide yes) (effects (font (size 1.27 1.27))))
  (property "Description" "" (at 180.34 76.2 0) (hide yes) (effects (font (size 1.27 1.27))))
  (pin "1"))
 (symbol
  (lib_id "Device:R")
  (at 190.5 80.01 0)
  (unit 1)
  (body_style 1)
  (exclude_from_sim no)
  (in_bom yes)
  (on_board yes)
  (in_pos_files yes)
  (dnp no)
  (property "Reference" "R1" (at 193.5 78.81 0) (effects (font (size 1.27 1.27)) (justify left)))
  (property "Value" "1k" (at 193.5 81.31 0) (effects (font (size 1.27 1.27)) (justify left)))
  (property "Footprint" "Resistor_SMD:R_0603_1608Metric" (at 190.5 80.01 0) (hide yes) (effects (font (size 1.27 1.27))))
  (property "Datasheet" "" (at 190.5 80.01 0) (hide yes) (effects (font (size 1.27 1.27))))
  (property "Description" "" (at 190.5 80.01 0) (hide yes) (effects (font (size 1.27 1.27))))
  (pin "1")
  (pin "2"))
 (symbol
  (lib_id "Device:LED")
  (at 190.5 87.63 90)
  (unit 1)
  (body_style 1)
  (exclude_from_sim no)
  (in_bom yes)
  (on_board yes)
  (in_pos_files yes)
  (dnp no)
  (property "Reference" "D4" (at 193.5 86.43 90) (effects (font (size 1.27 1.27)) (justify right)))
  (property "Value" "green" (at 193.5 88.93 90) (effects (font (size 1.27 1.27)) (justify right)))
  (property "Footprint" "LED_SMD:LED_0805_2012Metric" (at 190.5 87.63 0) (hide yes) (effects (font (size 1.27 1.27))))
  (property "Datasheet" "" (at 190.5 87.63 0) (hide yes) (effects (font (size 1.27 1.27))))
  (property "Description" "" (at 190.5 87.63 0) (hide yes) (effects (font (size 1.27 1.27))))
  (pin "1")
  (pin "2"))
 (symbol
  (lib_id "power:GND")
  (at 190.5 91.44 0)
  (unit 1)
  (body_style 1)
  (exclude_from_sim no)
  (in_bom yes)
  (on_board yes)
  (in_pos_files yes)
  (dnp no)
  (property "Reference" "#PWR210" (at 190.5 91.44 0) (hide yes) (effects (font (size 1.27 1.27))))
  (property "Value" "GND" (at 190.5 95.34 0) (hide yes) (effects (font (size 1.1 1.1))))
  (property "Footprint" "" (at 190.5 91.44 0) (hide yes) (effects (font (size 1.27 1.27))))
  (property "Datasheet" "" (at 190.5 91.44 0) (hide yes) (effects (font (size 1.27 1.27))))
  (property "Description" "" (at 190.5 91.44 0) (hide yes) (effects (font (size 1.27 1.27))))
  (pin "1"))
 (global_label "5V_ESP"
  (shape output)
  (at 220.98 76.2 0)
  (fields_autoplaced yes)
  (effects (font (size 1.27 1.27)) (justify left))
  (property "Intersheetrefs" "${INTERSHEET_REFS}" (at 232 76.2 0) (effects (font (size 1 1)) (justify left))))
 (text "lit: 5 V is there"
  (exclude_from_sim no)
  (at 177.8 99.06 0)
  (effects (font (size 1.27 1.27)) (justify left bottom)))
 (text "so that the DevKitC's USB socket"
  (exclude_from_sim no)
  (at 200.66 82.55 0)
  (effects (font (size 1.27 1.27)) (justify left bottom)))
 (text "cannot feed the relays"
  (exclude_from_sim no)
  (at 200.66 86.36 0)
  (effects (font (size 1.27 1.27)) (justify left bottom)))
 (symbol
  (lib_id "power:+3V3")
  (at 55.88 121.92 0)
  (unit 1)
  (body_style 1)
  (exclude_from_sim no)
  (in_bom yes)
  (on_board yes)
  (in_pos_files yes)
  (dnp no)
  (property "Reference" "#PWR211" (at 55.88 121.92 0) (hide yes) (effects (font (size 1.27 1.27))))
  (property "Value" "+3V3" (at 55.88 118.22 0) (effects (font (size 1.1 1.1))))
  (property "Footprint" "" (at 55.88 121.92 0) (hide yes) (effects (font (size 1.27 1.27))))
  (property "Datasheet" "" (at 55.88 121.92 0) (hide yes) (effects (font (size 1.27 1.27))))
  (property "Description" "" (at 55.88 121.92 0) (hide yes) (effects (font (size 1.27 1.27))))
  (pin "1"))
 (symbol
  (lib_id "Device:C")
  (at 55.88 128.27 0)
  (unit 1)
  (body_style 1)
  (exclude_from_sim no)
  (in_bom yes)
  (on_board yes)
  (in_pos_files yes)
  (dnp no)
  (property "Reference" "C4" (at 58.88 127.07 0) (effects (font (size 1.27 1.27)) (justify left)))
  (property "Value" "10u" (at 58.88 129.57 0) (effects (font (size 1.27 1.27)) (justify left)))
  (property "Footprint" "Capacitor_SMD:C_1206_3216Metric" (at 55.88 128.27 0) (hide yes) (effects (font (size 1.27 1.27))))
  (property "Datasheet" "" (at 55.88 128.27 0) (hide yes) (effects (font (size 1.27 1.27))))
  (property "Description" "" (at 55.88 128.27 0) (hide yes) (effects (font (size 1.27 1.27))))
  (pin "1")
  (pin "2"))
 (symbol
  (lib_id "power:GND")
  (at 55.88 132.08 0)
  (unit 1)
  (body_style 1)
  (exclude_from_sim no)
  (in_bom yes)
  (on_board yes)
  (in_pos_files yes)
  (dnp no)
  (property "Reference" "#PWR212" (at 55.88 132.08 0) (hide yes) (effects (font (size 1.27 1.27))))
  (property "Value" "GND" (at 55.88 135.98 0) (hide yes) (effects (font (size 1.1 1.1))))
  (property "Footprint" "" (at 55.88 132.08 0) (hide yes) (effects (font (size 1.27 1.27))))
  (property "Datasheet" "" (at 55.88 132.08 0) (hide yes) (effects (font (size 1.27 1.27))))
  (property "Description" "" (at 55.88 132.08 0) (hide yes) (effects (font (size 1.27 1.27))))
  (pin "1"))
 (symbol
  (lib_id "power:PWR_FLAG")
  (at 68.58 124.46 0)
  (unit 1)
  (body_style 1)
  (exclude_from_sim no)
  (in_bom yes)
  (on_board yes)
  (in_pos_files yes)
  (dnp no)
  (property "Reference" "#FLG213" (at 68.58 124.46 0) (hide yes) (effects (font (size 1.27 1.27))))
  (property "Value" "PWR_FLAG" (at 68.58 120.76 0) (effects (font (size 1.1 1.1))))
  (property "Footprint" "" (at 68.58 124.46 0) (hide yes) (effects (font (size 1.27 1.27))))
  (property "Datasheet" "" (at 68.58 124.46 0) (hide yes) (effects (font (size 1.27 1.27))))
  (property "Description" "" (at 68.58 124.46 0) (hide yes) (effects (font (size 1.27 1.27))))
  (pin "1"))
 (text "3.3 V comes from the DevKitC's own regulator (Controller page)."
  (exclude_from_sim no)
  (at 76.2 129.54 0)
  (effects (font (size 1.27 1.27)) (justify left bottom)))
 (symbol
  (lib_id "power:PWR_FLAG")
  (at 55.88 149.86 0)
  (unit 1)
  (body_style 1)
  (exclude_from_sim no)
  (in_bom yes)
  (on_board yes)
  (in_pos_files yes)
  (dnp no)
  (property "Reference" "#FLG214" (at 55.88 149.86 0) (hide yes) (effects (font (size 1.27 1.27))))
  (property "Value" "PWR_FLAG" (at 55.88 146.16 0) (effects (font (size 1.1 1.1))))
  (property "Footprint" "" (at 55.88 149.86 0) (hide yes) (effects (font (size 1.27 1.27))))
  (property "Datasheet" "" (at 55.88 149.86 0) (hide yes) (effects (font (size 1.27 1.27))))
  (property "Description" "" (at 55.88 149.86 0) (hide yes) (effects (font (size 1.27 1.27))))
  (pin "1"))
 (symbol
  (lib_id "power:GND")
  (at 55.88 154.94 0)
  (unit 1)
  (body_style 1)
  (exclude_from_sim no)
  (in_bom yes)
  (on_board yes)
  (in_pos_files yes)
  (dnp no)
  (property "Reference" "#PWR215" (at 55.88 154.94 0) (hide yes) (effects (font (size 1.27 1.27))))
  (property "Value" "GND" (at 55.88 158.84 0) (hide yes) (effects (font (size 1.1 1.1))))
  (property "Footprint" "" (at 55.88 154.94 0) (hide yes) (effects (font (size 1.27 1.27))))
  (property "Datasheet" "" (at 55.88 154.94 0) (hide yes) (effects (font (size 1.27 1.27))))
  (property "Description" "" (at 55.88 154.94 0) (hide yes) (effects (font (size 1.27 1.27))))
  (pin "1"))
 (text "0 V: one plane, both sides of the board."
  (exclude_from_sim no)
  (at 76.2 153.67 0)
  (effects (font (size 1.27 1.27)) (justify left bottom)))
 (text "Supply"
  (exclude_from_sim no)
  (at 15 17 0)
  (effects (font (size 3 3) (bold yes)) (justify left bottom)))
 (text "12 to 24 V in; 5 V for the board from a switching converter."
  (exclude_from_sim no)
  (at 15 22 0)
  (effects (font (size 1.5 1.5)) (justify left bottom)))
 (wire
  (pts (xy 35.56 76.2) (xy 36.83 76.2))
  (stroke (width 0) (type default)))
 (wire
  (pts (xy 35.56 78.74) (xy 38.1 78.74))
  (stroke (width 0) (type default)))
 (wire
  (pts (xy 36.83 76.2) (xy 45.72 76.2))
  (stroke (width 0) (type default)))
 (wire
  (pts (xy 38.1 78.74) (xy 38.1 83.82))
  (stroke (width 0) (type default)))
 (wire
  (pts (xy 53.34 76.2) (xy 54.61 76.2))
  (stroke (width 0) (type default)))
 (wire
  (pts (xy 54.61 76.2) (xy 63.5 76.2))
  (stroke (width 0) (type default)))
 (wire
  (pts (xy 55.88 121.92) (xy 55.88 124.46))
  (stroke (width 0) (type default)))
 (wire
  (pts (xy 55.88 124.46) (xy 68.58 124.46))
  (stroke (width 0) (type default)))
 (wire
  (pts (xy 55.88 149.86) (xy 55.88 154.94))
  (stroke (width 0) (type default)))
 (wire
  (pts (xy 71.12 76.2) (xy 78.74 76.2))
  (stroke (width 0) (type default)))
 (wire
  (pts (xy 78.74 76.2) (xy 86.36 76.2))
  (stroke (width 0) (type default)))
 (wire
  (pts (xy 86.36 76.2) (xy 104.14 76.2))
  (stroke (width 0) (type default)))
 (wire
  (pts (xy 104.14 76.2) (xy 121.92 76.2))
  (stroke (width 0) (type default)))
 (wire
  (pts (xy 121.92 76.2) (xy 134.62 76.2))
  (stroke (width 0) (type default)))
 (wire
  (pts (xy 134.62 76.2) (xy 142.24 76.2))
  (stroke (width 0) (type default)))
 (wire
  (pts (xy 157.48 76.2) (xy 167.64 76.2))
  (stroke (width 0) (type default)))
 (wire
  (pts (xy 167.64 76.2) (xy 180.34 76.2))
  (stroke (width 0) (type default)))
 (wire
  (pts (xy 180.34 76.2) (xy 190.5 76.2))
  (stroke (width 0) (type default)))
 (wire
  (pts (xy 190.5 76.2) (xy 208.28 76.2))
  (stroke (width 0) (type default)))
 (wire
  (pts (xy 215.9 76.2) (xy 220.98 76.2))
  (stroke (width 0) (type default)))
 (junction
  (at 55.88 124.46)
  (diameter 0)
  (color 0 0 0 0))
 (junction
  (at 78.74 76.2)
  (diameter 0)
  (color 0 0 0 0))
 (junction
  (at 86.36 76.2)
  (diameter 0)
  (color 0 0 0 0))
 (junction
  (at 104.14 76.2)
  (diameter 0)
  (color 0 0 0 0))
 (junction
  (at 121.92 76.2)
  (diameter 0)
  (color 0 0 0 0))
 (junction
  (at 134.62 76.2)
  (diameter 0)
  (color 0 0 0 0))
 (junction
  (at 167.64 76.2)
  (diameter 0)
  (color 0 0 0 0))
 (junction
  (at 180.34 76.2)
  (diameter 0)
  (color 0 0 0 0))
 (junction
  (at 190.5 76.2)
  (diameter 0)
  (color 0 0 0 0))
 (embedded_fonts no))
